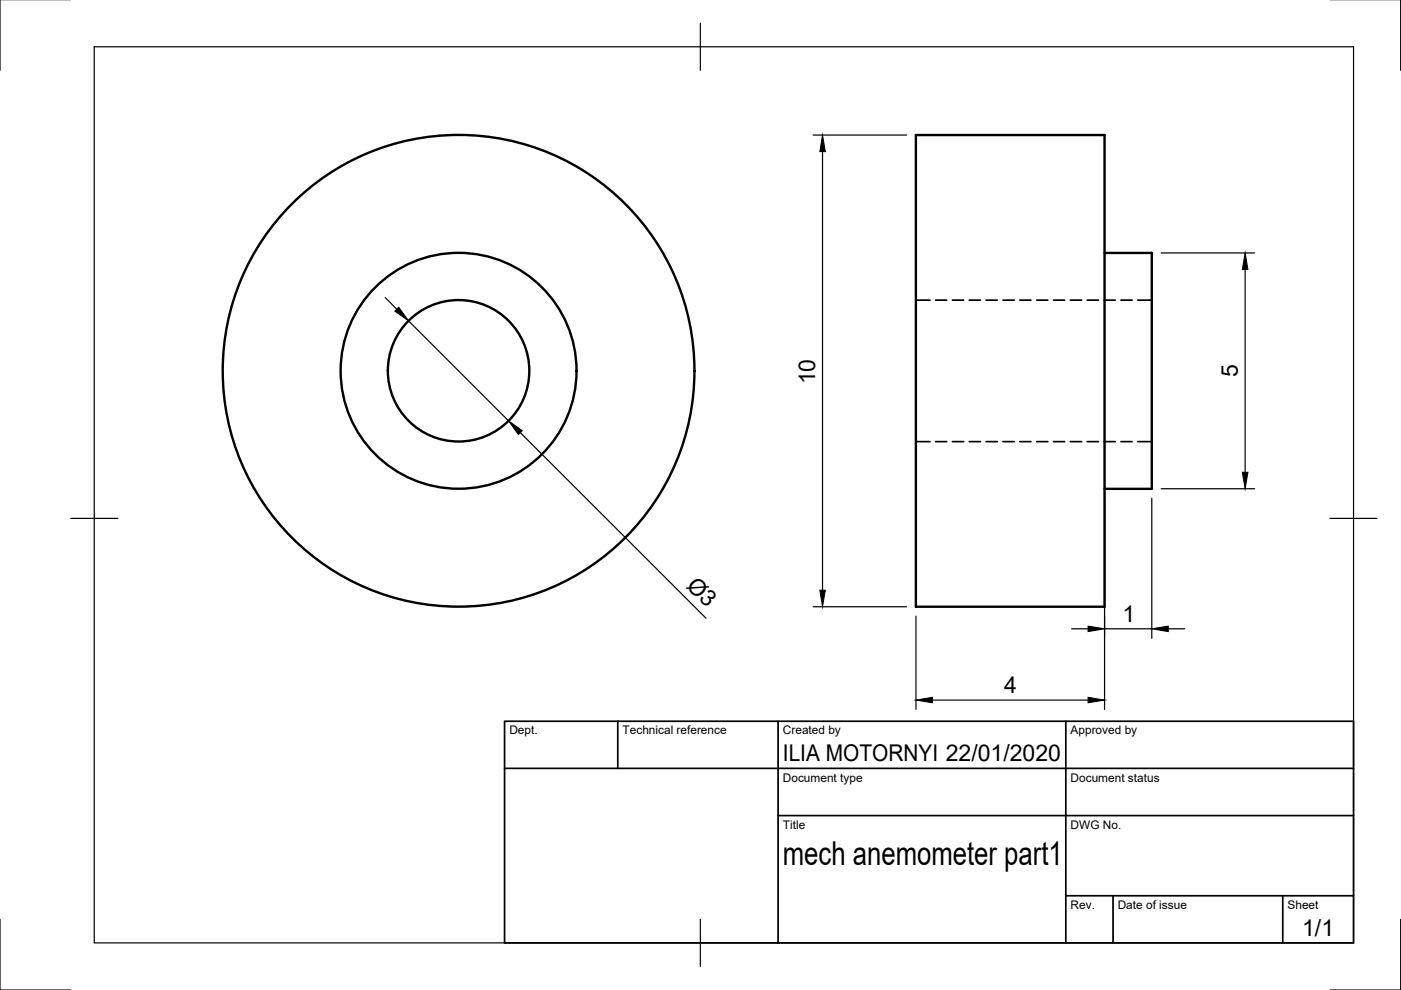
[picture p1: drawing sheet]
<svg xmlns="http://www.w3.org/2000/svg" width="297mm" height="210mm" viewBox="0 0 297 210" stroke-linecap="round" stroke-linejoin="round" font-family="sans-serif">
<!-- layer: Visible -->
<g fill="none" stroke="#000" stroke-width=".51">
<path d="M194.2 28.6h40v100h-40zM234.2 53.6h10v50h-10"/>
<circle cx="97.2" cy="78.6" r="50"/>
<circle cx="97.2" cy="78.6" r="25"/>
<circle cx="97.2" cy="78.6" r="15"/>
</g>
<!-- layer: Hidden -->
<g fill="none" stroke="#000" stroke-width=".36">
<path d="M194.2 63.6h3M198.4 63.6h2.3M201.9 63.6h2.4M205.5 63.6h2.4M209.1 63.6h2.4M212.6 63.6h2.4M216.2 63.6h2.4M219.8 63.6h2.4M223.4 63.6h2.3M226.9 63.6h2.4M230.5 63.6h2.4M234.1 63.6h2.4"/>
<path d="M237.7 63.6h2.3M241.2 63.6h3M194.2 93.6h3M198.4 93.6h2.3M201.9 93.6h2.4M205.5 93.6h2.4M209.1 93.6h2.4M212.6 93.6h2.4M216.2 93.6h2.4M219.8 93.6h2.4M223.4 93.6h2.3M226.9 93.6h2.4"/>
<path d="M230.5 93.6h2.4M234.1 93.6h2.4M237.7 93.6h2.3M241.2 93.6h3"/>
</g>
<!-- layer: TitleBlock -->
<path d="M107 152.9h180v47h-180zM131 152.9v10M165 152.9v47M226 152.9v47M107 162.9h180M165 172.9h122M226 189.9h61M236 189.9v10M272 189.9v10" fill="none" stroke="#000" stroke-width=".36"/>
<!-- layer: Dimensions -->
<g fill="none" stroke="#000" stroke-width=".25">
<path d="M172.4 28.6h19.8M174.4 32.1v93M246.2 53.6h19.8M264 57.1v43M81.7 63.1l2.4 2.5M86.6 68l21.2 21.2M110.3 91.7l39.4 39.4M234.2 105.6v44.8M244.2 105.6v29.7M246.2 103.6h19.8M172.4 128.6h19.8M194.2 130.6v19.8"/>
<path d="M227.2 133.3h3.5M234.2 133.3h10M247.7 133.3h3.5M197.7 148.4h33"/>
</g>
<path d="M174.4 28.6l.6 3.5h-1.2zM264 53.6l.6 3.5h-1.2zM84.5 65.1l2.1 2.9-2.9-2zM107.8 89.2l2.9 2.1-.8 .8zM263.4 100.1h1.2l-.6 3.5zM173.8 125.1h1.2l-.6 3.5zM230.7 132.8l3.5 .5-3.5 .6zM244.2 133.3l3.5-.5v1.1zM194.2 148.4l3.5-.6v1.2zM230.7 147.8l3.5 .6-3.5 .6z" fill="#000" stroke="#000" stroke-width=".21"/>
<!-- layer: Border -->
<path d="M0 -.1v15M297 -.1v15M20 9.9h267v190h-267zM148.5 4.9v10M15 109.9h10M282 109.9h10M0 194.9v15h15M148.5 194.9v10M297 194.9v15h-15" fill="none" stroke="#000" stroke-width=".25"/>
<text font-size="7" x="166" y="183.4">mech anemometer part1</text>
<g font-size="4.9">
<text x="172.8" y="81.5" transform="rotate(-90 172.8 81.5)">10</text>
<text x="262.4" y="80" transform="rotate(-90 262.4 80)">5</text>
<text x="145.4" y="124.4" transform="rotate(45 145.4 124.4)">Ø3</text>
<text x="238" y="131.8">1</text>
<text x="212.9" y="146.9">4</text>
<text x="166" y="161.4">ILIA MOTORNYI 22/01/2020</text>
<text x="276.1" y="198.6">1/1</text>
</g>
<g font-size="2.5">
<text x="108" y="155.7">Dept.</text>
<text x="132" y="155.7">Technical reference</text>
<text x="166" y="155.7">Created by</text>
<text x="227" y="155.7">Approved by</text>
<text x="166" y="165.7">Document type</text>
<text x="227" y="165.7">Document status</text>
<text x="166" y="175.7">Title</text>
<text x="227" y="175.7">DWG No.</text>
<text x="227" y="192.7">Rev.</text>
<text x="237" y="192.7">Date of issue</text>
<text x="273" y="192.7">Sheet</text>
</g>
</svg>
